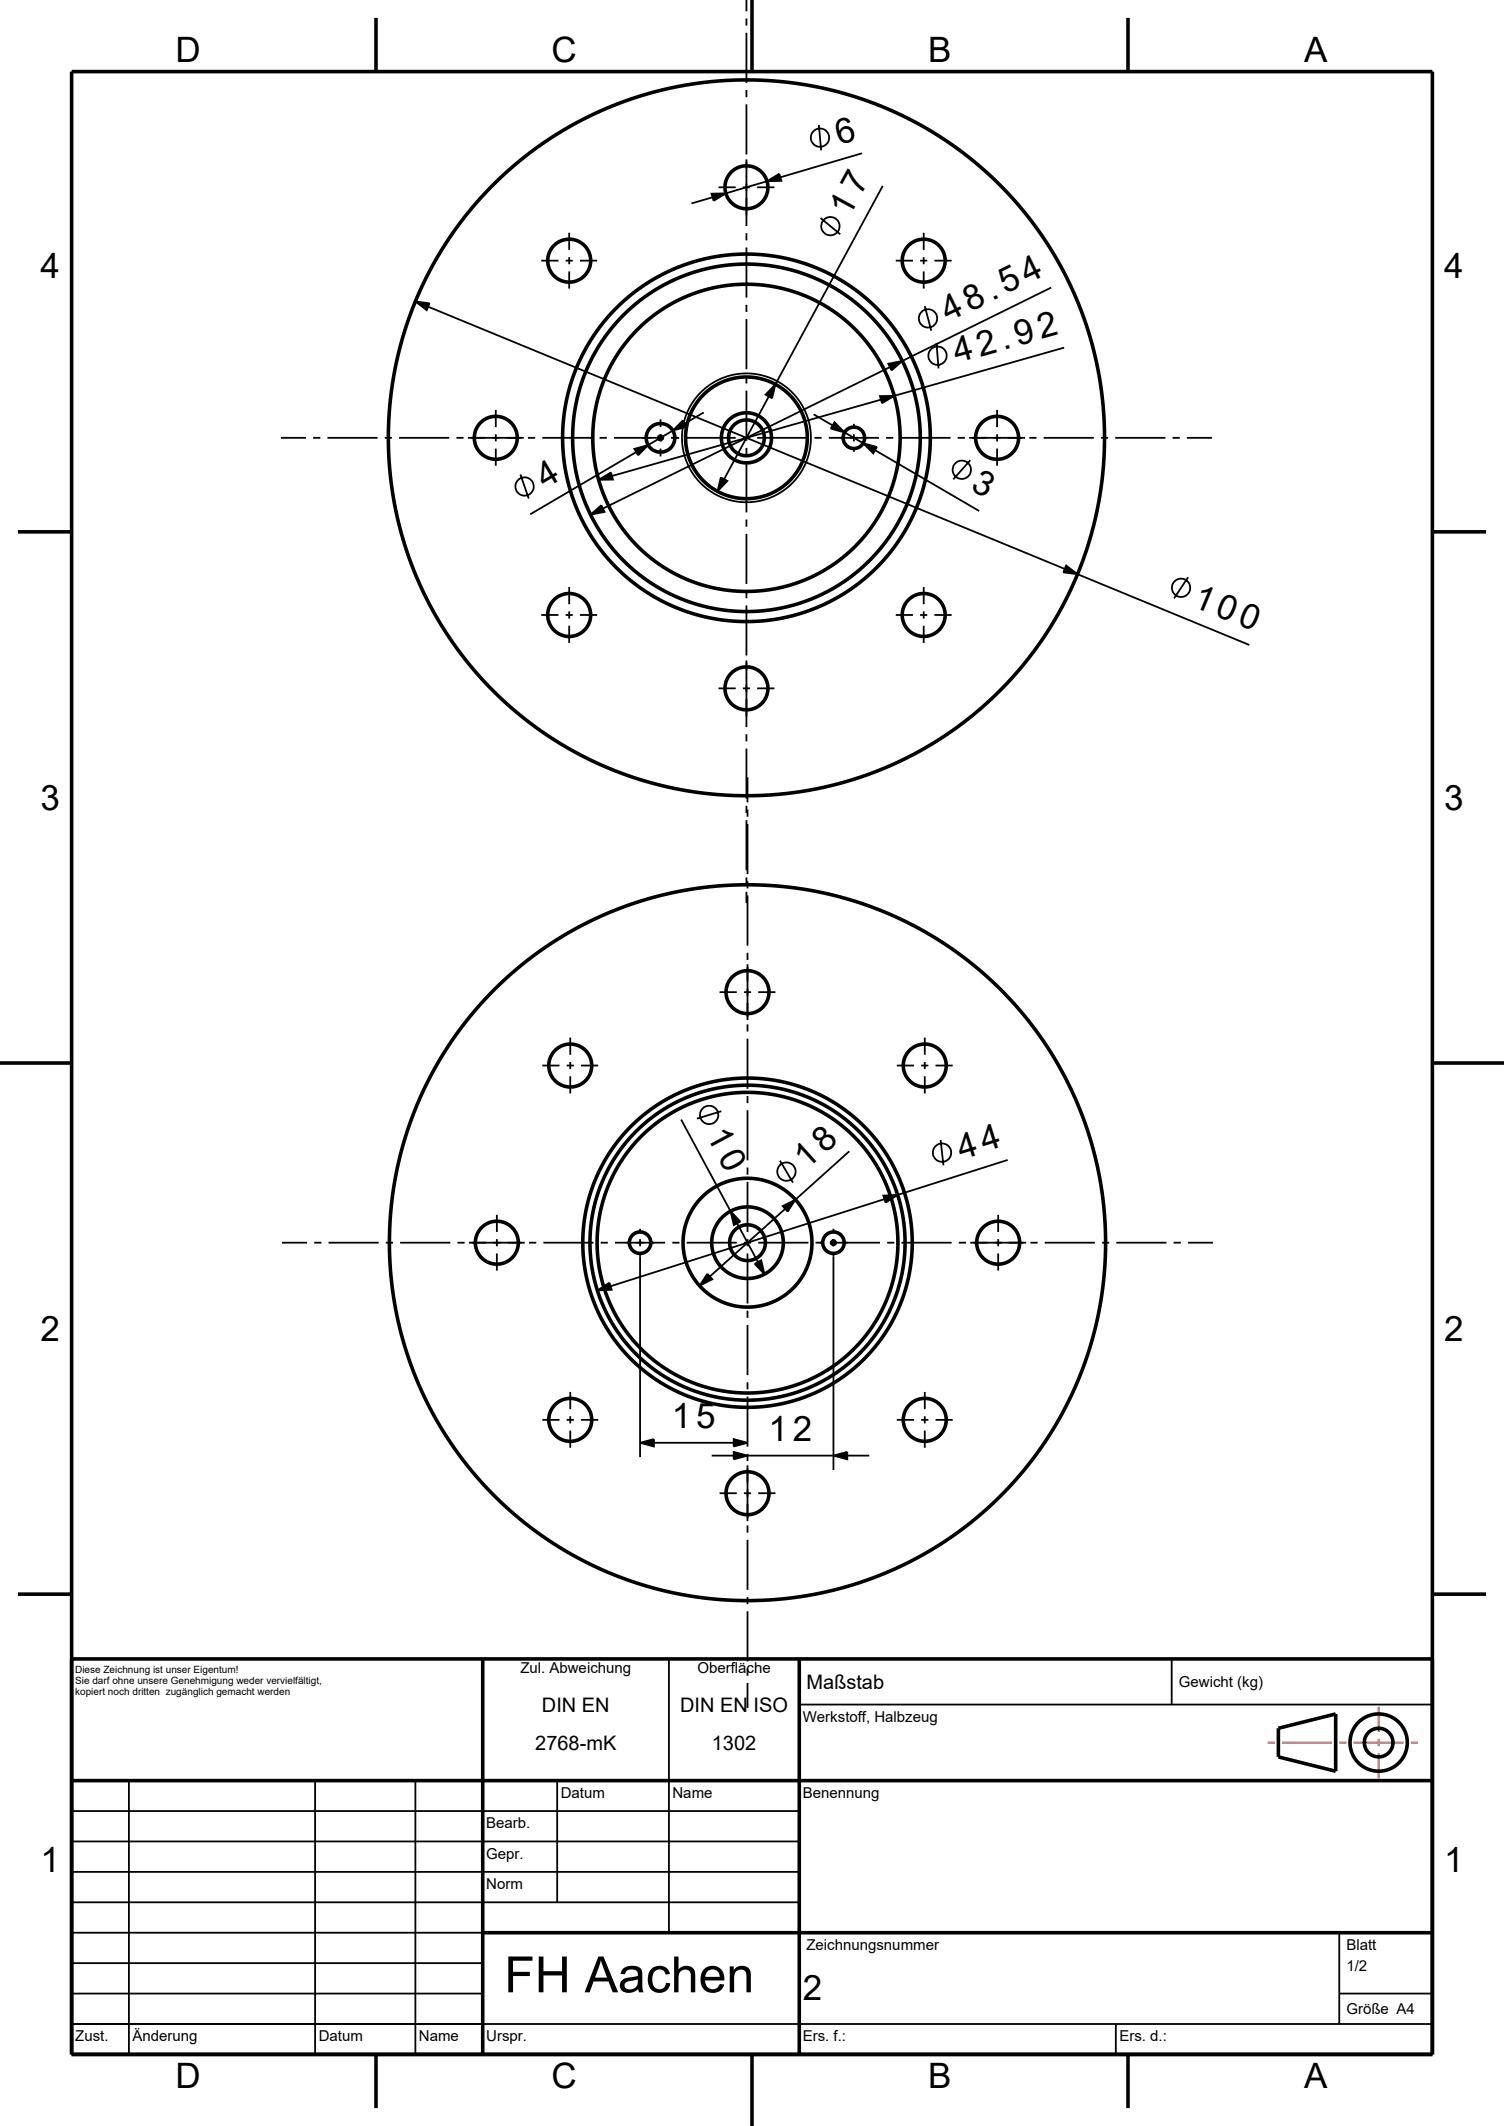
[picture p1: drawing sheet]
<svg xmlns="http://www.w3.org/2000/svg" width="210mm" height="297mm" viewBox="0 0 210 297" stroke-linecap="round" stroke-linejoin="round" font-family="sans-serif">
<g fill="none" stroke="#000" stroke-width=".25">
<path d="M104.2 0v1.6M104.2 2.6v1M104.2 4.6v7M104.2 12.6v1M104.2 14.6v7M114.3 17.5l.4 3.5M75.6 36.4h2.4M79 36.4h1M79.5 32.5v2.4M79.5 35.9v1M79.5 37.9v2.4M81 36.4h2.4"/>
<path d="M99.3 27.1l2-.1-1.7 1.1zM99.5 27.6l-2.9 .8M100.3 26.2h2.4M103.7 26.2h1M104.2 22.3v9.3M104.2 32.6v1M104.2 34.6v7M105.7 26.2h2.4M107.1 25.3l1.7-1 .3 1zM107.1 25.3l-5.8 1.7M114.6 30.5l2.7 2.2M120.4 21.4l-11.4 3.4"/>
<path d="M123.3 26l-15 27.7M125.1 36.4h2.4M128.5 36.4h1M129 32.5v2.4M129 35.9v1M129 37.9v2.4M130.5 36.4h2.4M58 42.1l2 .3-.4 .9zM59.8 42.8l88.9 36.7M69.2 57.3v2.4M92.2 58.6v1.1M95.4 58.7l.5 .9-2 .6z"/>
<path d="M98.3 57.6l-2.7 1.6M104.2 42.6v1M104.2 44.6v7M104.2 52.6v1M104.2 54.6v7M107.4 55.4l-6.3 11.5M108.3 53.7l-.5 1.9-.9-.5zM113.6 57.9l2.7 1.5M116.5 59l1.4 1.4-1.9-.5zM119.2 59.2v.5M122.9 55.3h2l-1.7 1zM123 55.8l-37.6 10.7"/>
<path d="M124 50.8l2-.4-1.5 1.3zM124.3 51.3l-40.1 19.7M129.1 42.8l.9 3.4M130.8 47.9l.2 3.6M139.2 57.3v2.4M146.8 40.2l-20.8 10.2M148.6 48.6l-23.7 6.7M39.2 61.2h3.5M43.7 61.2h1M45.7 61.2h7M53.7 61.2h1M55.7 61.2h7"/>
<path d="M63.7 61.2h1M65.3 61.2h7.8M69.2 60.7v1M69.2 62.7v2.4M72.7 66.3l1.1 3.3M73.7 61.2h1M75.7 61.2h7M82.5 71.9l1.5-1.3 .4 .9zM83.6 67l1.7-1 .3 1zM83.7 61.2h1M85.7 61.2h7M88.6 62.7l1.9-.5-1.4 1.4z"/>
<path d="M88.8 63.2l-14.8 8.6M92.2 60.7v1M92.2 62.7v1.1M93.7 61.2h1.1M93.9 60.2l-3.4 2M95.7 61.2h7M100.6 66.7l1 .5-1.4 1.4zM103.7 61.2h1M104.2 62.6v1M104.2 64.6v7M104.2 72.6v1M104.2 74.6v7"/>
<path d="M105.7 61.2h7M113.7 61.2h1M115.7 61.2h7M117.9 60.4l2.6 1.5M119.2 60.7v1M119.2 62.7v.4M120.5 61.9l1.9 .5-.5 .9zM122.2 62.9l14.5 8.5M123.7 61.2h1M125.7 61.2h7M133.7 61.2h1M135.3 61.2h7.8"/>
<path d="M135.5 64.3l-2.4 2.7M139.2 60.7v1M139.2 62.7v2.4M143.7 61.2h1M145.7 61.2h7M148.9 79l1.6 1.2-2-.2zM153.7 61.2h1M155.7 61.2h7M163.7 61.2h1M165.7 61.2h3.5M75.6 85.9h2.4M79 85.9h1"/>
<path d="M79.5 82v2.4M79.5 85.4v1M79.5 87.4v2.4M81 85.9h2.4M100.3 96.2h2.4M103.7 96.2h1M104.2 82.6v1M104.2 84.6v7M104.2 92.3v9.3M105.7 96.2h2.4M125.1 85.9h2.4M128.5 85.9h1"/>
<path d="M129 82v2.4M129 85.4v1M129 87.4v2.4M130.5 85.9h2.4M150.5 80.2l23.9 9.9M165.9 80.6l-2 3M104.2 102.6v1M104.2 104.6v7M104.2 112.6v1M104.2 114.6v7M104.4 108.6v3.5M104.4 113.1v1"/>
<path d="M104.4 115.1v7M100.5 138.6h2.4M103.9 138.6h1M104.2 122.6v1M104.2 124.6v1.6M104.4 123.1v1M104.4 125.1v7M104.4 133.1v1M104.4 134.7v7.8M105.9 138.6h2.4M75.7 148.9h2.4M79.1 148.9h1"/>
<path d="M79.6 145v2.4M79.6 148.4v1M79.6 150.4v2.4M81.1 148.9h2.4M95.1 156.4l6.9 12.8M100.7 155.2l-3.4 1.1M104.4 143.1v1M104.4 145.1v7M104.4 153.1v1M104.4 155.1v7M125.2 148.9h2.4M128.6 148.9h1"/>
<path d="M129.1 145v2.4M129.1 148.4v1M129.1 150.4v2.4M130.6 148.9h2.4M131.3 159.3l.4 3.5M39.4 173.6h3.5M43.9 173.6h1M45.9 173.6h7M53.9 173.6h1M55.9 173.6h7M63.9 173.6h1M65.5 173.6h7.8"/>
<path d="M69.4 169.7v2.4M69.4 173.1v1M69.4 175.1v2.4M73.9 173.6h1M75.9 173.6h7M83.9 173.6h1M85.9 173.6h7M89.4 171.7v.4M89.4 173.1v1M89.4 175.1v28.5M93.9 173.6h1M95.9 173.6h7"/>
<path d="M98.8 177.9l.7 .8-1.8 .9zM102 169.2l1.4 1.5-.9 .4zM102.9 170.9l2.9 5.4M103.9 173.6h1M104.4 163.1v1M104.4 165.1v7M104.4 173.1v1M104.4 175.1v7M105.4 176.6l.9-.5 .4 1.9zM105.9 173.6h7M108.9 162.1l1.8 3.1M109.3 168.5l1.8-.9-1.1 1.7z"/>
<path d="M109.6 168.9l-10.5 9.4M113.9 173.6h1M115.9 173.6h7M116.4 171.7v.4M116.4 173.1v1M116.4 175.1v30.2M118.6 160.8l-7.5 6.8M123.3 167l2-.1-1.6 1.1zM123.5 167.5l-38.2 12.2M123.9 173.6h1M125.9 173.6h7M133.9 173.6h1"/>
<path d="M135.5 173.6h7.8M139.4 169.7v2.4M139.4 173.1v1M139.4 175.1v2.4M140.7 162l-15.4 4.9M143.9 173.6h1M145.9 173.6h7M153.9 173.6h1M155.9 173.6h7M163.9 173.6h1M165.9 173.6h3.5M75.7 198.4h2.4"/>
<path d="M79.1 198.4h1M79.6 194.5v2.4M79.6 197.9v1M79.6 199.9v2.4M81.1 198.4h2.4M83.4 180.3l1.7-1.1 .3 1zM104.4 183.1v1M104.4 185.1v7M104.4 193.1v1M104.4 195.1v7M125.2 198.4h2.4M128.6 198.4h1"/>
<path d="M129.1 194.5v2.4M129.1 197.9v1M129.1 199.9v2.4M130.6 198.4h2.4M89.4 201.6l1.9-.6v1.1zM91.3 201.6h11.1M99.4 203.3h3M100.5 208.6h2.4M102.4 201l2 .6-2 .5zM102.4 202.8l2 .5-2 .6zM103.9 208.6h1M104.4 203.1v1"/>
<path d="M104.4 204.7v7.8M104.4 213.1v1M104.4 215.1v7M104.4 203.3h12M105.9 208.6h2.4M116.4 203.3l1.9-.5v1.1zM118.3 203.3h3.1M93.4 231.8v38.2M104.4 223.1v1M104.4 225.1v7M104.4 233.1v1M104.4 235.1v3.5"/>
<path d="M111.6 238.1h88.4M163.6 231.8v6.3M10 257.2h101.6M10 253h101.6M18 248.8v38.2M44 248.8v38.2M58 248.8v38.2M77.8 248.8v17M10 278.5h57.4M10 274.2h57.4M10 270h57.4M10 265.8h101.6"/>
<path d="M10 261.5h101.6M187 278.5h13M187 270v12.8M10 282.8h190M155.8 282.8v4.2"/>
<circle cx="114.5" cy="19.2" r="1.28"/>
<circle cx="116" cy="31.6" r="1.28"/>
<circle cx="129.6" cy="44.5" r="1.28"/>
<circle cx="130.9" cy="49.7" r="1.28"/>
<circle cx="73.2" cy="68" r="1.28"/>
<circle cx="104.2" cy="61.2" r="9"/>
<circle cx="134.3" cy="65.6" r="1.28"/>
<circle cx="164.9" cy="82.1" r="1.28"/>
<circle cx="99" cy="155.8" r="1.28"/>
<circle cx="109.8" cy="163.7" r="1.28"/>
<circle cx="131.5" cy="161" r="1.28"/>
</g>
<g fill="none" stroke="#000" stroke-width=".5">
<path d="M10 10h190v277h-190zM52.5 2.5v7.5M105 0v10M157.5 2.5v7.5M2.5 74.3h7.5M92 61l.2-.1 .2 .1 .1 .3-.2 .1h-.2l-.1-.2zM200 74.3h7.5M0 148.5h10M200 148.5h10M116.1 173.5l.2-.1h.2l.1 .2v.2l-.2 .1-.2-.2zM2.5 222.7h7.5M10 231.8h190"/>
<path d="M67.4 231.8v55.2M111.6 231.8v55.2M200 222.7h7.5M10 248.8h190M178.5 241.4l8-2v8l-8-2zM67.4 270h132.6M52.5 287v7.5M105 287v10M157.5 287v7.5"/>
<circle cx="79.5" cy="36.4" r="3"/>
<circle cx="104.2" cy="26.2" r="3"/>
<circle cx="129" cy="36.4" r="3"/>
<circle cx="69.2" cy="61.2" r="3"/>
<circle cx="92.2" cy="61.2" r="2"/>
<circle cx="104.2" cy="61.2" r="24.3"/>
<circle cx="104.2" cy="61.2" r="25.7"/>
<circle cx="104.2" cy="61.2" r="50"/>
<circle cx="104.2" cy="61.2" r="2.5"/>
<circle cx="104.2" cy="61.2" r="8.5"/>
<circle cx="104.2" cy="61.2" r="21.5"/>
<circle cx="104.2" cy="61.2" r="3.5"/>
<circle cx="119.2" cy="61.2" r="1.5"/>
<circle cx="139.2" cy="61.2" r="3"/>
<circle cx="79.5" cy="85.9" r="3"/>
<circle cx="104.2" cy="96.2" r="3"/>
<circle cx="129" cy="85.9" r="3"/>
<circle cx="104.4" cy="138.6" r="3"/>
<circle cx="79.6" cy="148.9" r="3"/>
<circle cx="129.1" cy="148.9" r="3"/>
<circle cx="69.4" cy="173.6" r="3"/>
<circle cx="89.4" cy="173.6" r="1.5"/>
<circle cx="104.4" cy="173.6" r="9"/>
<circle cx="104.4" cy="173.6" r="5"/>
<circle cx="104.4" cy="173.6" r="50"/>
<circle cx="104.4" cy="173.6" r="2.5"/>
<circle cx="104.4" cy="173.6" r="23"/>
<circle cx="104.4" cy="173.6" r="21"/>
<circle cx="104.4" cy="173.6" r="22"/>
<circle cx="116.4" cy="173.6" r="1.5"/>
<circle cx="139.4" cy="173.6" r="3"/>
<circle cx="79.6" cy="198.4" r="3"/>
<circle cx="129.1" cy="198.3" r="3"/>
<circle cx="104.4" cy="208.6" r="3"/>
<circle cx="192.5" cy="243.4" r="2"/>
<circle cx="192.5" cy="243.4" r="4"/>
</g>
<path d="M192.5 238.4v3.5M177 243.4h1M179 243.4h7M187 243.4h1M189 243.4h7M192.5 242.9v1M192.5 244.9v3.5M197 243.4h1" fill="none" stroke="#f00" stroke-width=".25"/>
<g fill="#000">
<path d="M99.3 27.1l2-.1-1.7 1.1z" fill-rule="evenodd"/>
<path d="M107.1 25.3l1.7-1 .3 1z" fill-rule="evenodd"/>
<path d="M58 42.1l2 .3-.4 .9z" fill-rule="evenodd"/>
<path d="M95.4 58.7l.5 .9-2 .6z" fill-rule="evenodd"/>
<path d="M108.3 53.7l-.5 1.9-.9-.5z" fill-rule="evenodd"/>
<path d="M116.5 59l1.4 1.4-1.9-.5z" fill-rule="evenodd"/>
<path d="M122.9 55.3h2l-1.7 1z" fill-rule="evenodd"/>
<path d="M124 50.8l2-.4-1.5 1.3z" fill-rule="evenodd"/>
<path d="M82.5 71.9l1.5-1.3 .4 .9z" fill-rule="evenodd"/>
<path d="M83.6 67l1.7-1 .3 1z" fill-rule="evenodd"/>
<path d="M88.6 62.7l1.9-.5-1.4 1.4z" fill-rule="evenodd"/>
<path d="M100.6 66.7l1 .5-1.4 1.4z" fill-rule="evenodd"/>
<path d="M120.5 61.9l1.9 .5-.5 .9z" fill-rule="evenodd"/>
<path d="M148.9 79l1.6 1.2-2-.2z" fill-rule="evenodd"/>
<path d="M83.4 180.3l1.7-1.1 .3 1z" fill-rule="evenodd"/>
<path d="M98.8 177.9l.7 .8-1.8 .9z" fill-rule="evenodd"/>
<path d="M102 169.2l1.4 1.5-.9 .4z" fill-rule="evenodd"/>
<path d="M105.4 176.6l.9-.5 .4 1.9z" fill-rule="evenodd"/>
<path d="M109.3 168.5l1.8-.9-1.1 1.7z" fill-rule="evenodd"/>
<path d="M123.3 167l2-.1-1.6 1.1z" fill-rule="evenodd"/>
<path d="M89.4 201.6l1.9-.6v1.1z" fill-rule="evenodd"/>
<path d="M102.4 201l2 .6-2 .5z" fill-rule="evenodd"/>
<path d="M102.4 202.8l2 .5-2 .6z" fill-rule="evenodd"/>
<path d="M116.4 203.3l1.9-.5v1.1z" fill-rule="evenodd"/>
</g>
<text font-size="7" x="70.4" y="278.3">FH Aachen</text>
<g font-size="4.9">
<text x="24.5" y="8.7">D</text>
<text x="77" y="8.7">C</text>
<text x="129.6" y="8.7">B</text>
<text x="182.1" y="8.7">A</text>
<text x="117.2" y="20.3" transform="rotate(-16 117.2 20.3)">6</text>
<text x="118.6" y="30.4" transform="rotate(-61 118.6 30.4)">17</text>
<text x="5.6" y="38.9">4</text>
<text x="201.6" y="38.9">4</text>
<text x="132.4" y="45" transform="rotate(-26 132.4 45)">48.54</text>
<text x="133.6" y="50.7" transform="rotate(-16 133.6 50.7)">42.92</text>
<text x="76.1" y="68.3" transform="rotate(-31 76.1 68.3)">4</text>
<text x="135.4" y="68.3" transform="rotate(30 135.4 68.3)">3</text>
<text x="166.4" y="84.6" transform="rotate(22 166.4 84.6)">100</text>
<text x="5.6" y="113.1">3</text>
<text x="201.6" y="113.1">3</text>
<text x="98.6" y="158.6" transform="rotate(62 98.6 158.6)">10</text>
<text x="134.2" y="162" transform="rotate(-18 134.2 162)">44</text>
<text x="112.7" y="163.5" transform="rotate(-42 112.7 163.5)">18</text>
<text x="5.6" y="187.3">2</text>
<text x="201.6" y="187.3">2</text>
<text x="93.8" y="199.6">15</text>
<text x="107.3" y="201.3">12</text>
<text x="5.6" y="261.5">1</text>
<text x="201.6" y="261.5">1</text>
<text x="112.1" y="279.4">2</text>
<text x="24.5" y="291.7">D</text>
<text x="77" y="291.7">C</text>
<text x="129.6" y="291.7">B</text>
<text x="182.1" y="291.7">A</text>
</g>
<g font-size="2.8">
<text x="75.7" y="239.1">DIN EN</text>
<text x="95" y="239.1">DIN EN ISO</text>
<text x="112.6" y="235.9">Maßstab</text>
<text x="74.7" y="244.4">2768-mK</text>
<text x="99.4" y="244.4">1302</text>
</g>
<g font-size="2.1">
<text x="72.7" y="233.6">Zul. Abweichung</text>
<text x="97.4" y="233.6">Oberfläche</text>
<text x="164.6" y="235.7">Gewicht (kg)</text>
<text x="112.1" y="240.5">Werkstoff, Halbzeug</text>
<text x="78.3" y="251.1">Datum</text>
<text x="93.9" y="251.1">Name</text>
<text x="112.1" y="251.1">Benennung</text>
<text x="67.9" y="255.4">Bearb.</text>
<text x="67.9" y="259.6">Gepr.</text>
<text x="67.9" y="263.9">Norm</text>
<text x="112.6" y="272.4">Zeichnungsnummer</text>
<text x="188" y="272.4">Blatt</text>
<text x="188" y="275.4">1/2</text>
<text x="188" y="281.4">Größe A4</text>
<text x="10.5" y="285.1">Zust.</text>
<text x="18.5" y="285.1">Änderung</text>
<text x="44.5" y="285.1">Datum</text>
<text x="58.5" y="285.1">Name</text>
<text x="67.9" y="285.1">Urspr.</text>
<text x="112.1" y="285.1">Ers. f.:</text>
<text x="156.3" y="285.1">Ers. d.:</text>
</g>
<g font-size="1.4">
<text x="10.5" y="233.7">Diese Zeichnung ist unser Eigentum!</text>
<text x="10.5" y="235.2">Sie darf ohne unsere Genehmigung weder vervielfältigt,</text>
<text x="10.5" y="236.8">kopiert noch dritten zugänglich gemacht werden</text>
</g>
</svg>
